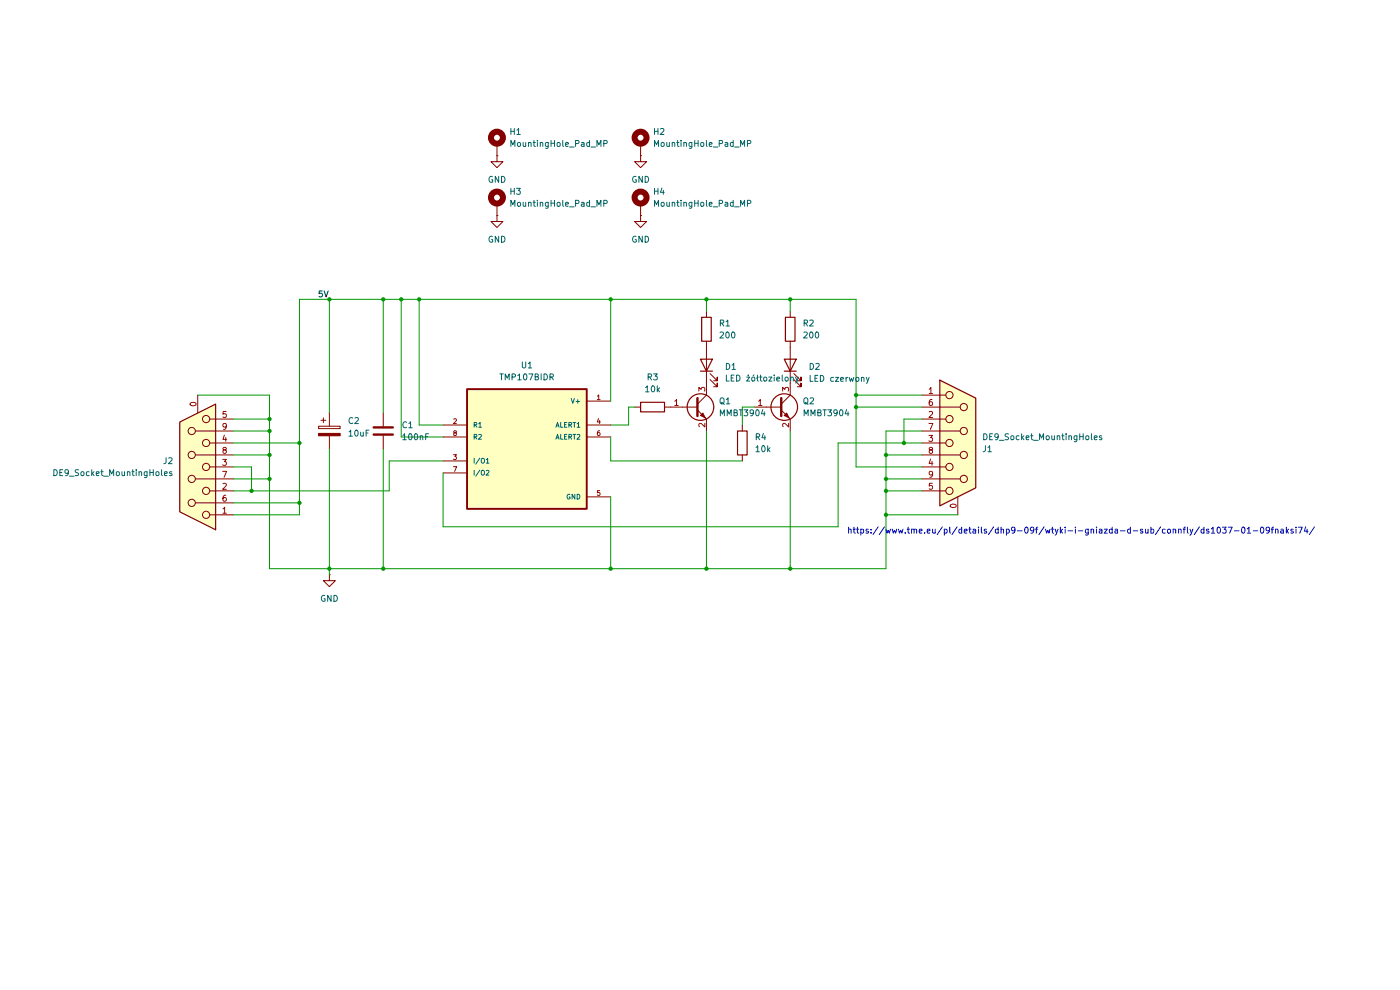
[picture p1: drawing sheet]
(kicad_sch
 (version 20250114)
 (generator "eeschema")
 (generator_version "9.0")
 (paper "A4")
 (lib_symbols
  (symbol "Connector:DE9_Socket_MountingHoles"
   (pin_names
    (offset 1.016) (hide yes)) (exclude_from_sim no) (in_bom yes) (on_board yes)
   (property "Reference" "J" (at 0 16.51 0) (effects (font (size 1.27 1.27))))
   (property "Value" "DE9_Socket_MountingHoles" (at 0 14.605 0) (effects (font (size 1.27 1.27))))
   (property "Footprint" "" (at 0 0 0) (effects (font (size 1.27 1.27)) (hide yes)))
   (property "Datasheet" "~" (at 0 0 0) (effects (font (size 1.27 1.27)) (hide yes)))
   (property "Description" "9-pin D-SUB connector, socket (female), Mounting Hole" (at 0 0 0) (effects (font (size 1.27 1.27)) (hide yes)))
   (symbol "DE9_Socket_MountingHoles_0_1"
    (polyline (pts (xy -3.81 13.335) (xy -3.81 -13.335) (xy 3.81 -9.525) (xy 3.81 9.525) (xy -3.81 13.335)) (stroke (width 0.254) (type default)) (fill (type background)))
    (polyline (pts (xy -3.81 10.16) (xy -2.54 10.16)) (stroke (width 0) (type default)) (fill (type none)))
    (polyline (pts (xy -3.81 7.62) (xy 0.508 7.62)) (stroke (width 0) (type default)) (fill (type none)))
    (polyline (pts (xy -3.81 5.08) (xy -2.54 5.08)) (stroke (width 0) (type default)) (fill (type none)))
    (polyline (pts (xy -3.81 2.54) (xy 0.508 2.54)) (stroke (width 0) (type default)) (fill (type none)))
    (polyline (pts (xy -3.81 0) (xy -2.54 0)) (stroke (width 0) (type default)) (fill (type none)))
    (polyline (pts (xy -3.81 -2.54) (xy 0.508 -2.54)) (stroke (width 0) (type default)) (fill (type none)))
    (polyline (pts (xy -3.81 -5.08) (xy -2.54 -5.08)) (stroke (width 0) (type default)) (fill (type none)))
    (polyline (pts (xy -3.81 -7.62) (xy 0.508 -7.62)) (stroke (width 0) (type default)) (fill (type none)))
    (polyline (pts (xy -3.81 -10.16) (xy -2.54 -10.16)) (stroke (width 0) (type default)) (fill (type none)))
    (circle (center -1.778 10.16) (radius 0.762) (stroke (width 0) (type default)) (fill (type none)))
    (circle (center -1.778 5.08) (radius 0.762) (stroke (width 0) (type default)) (fill (type none)))
    (circle (center -1.778 0) (radius 0.762) (stroke (width 0) (type default)) (fill (type none)))
    (circle (center -1.778 -5.08) (radius 0.762) (stroke (width 0) (type default)) (fill (type none)))
    (circle (center -1.778 -10.16) (radius 0.762) (stroke (width 0) (type default)) (fill (type none)))
    (circle (center 1.27 7.62) (radius 0.762) (stroke (width 0) (type default)) (fill (type none)))
    (circle (center 1.27 2.54) (radius 0.762) (stroke (width 0) (type default)) (fill (type none)))
    (circle (center 1.27 -2.54) (radius 0.762) (stroke (width 0) (type default)) (fill (type none)))
    (circle (center 1.27 -7.62) (radius 0.762) (stroke (width 0) (type default)) (fill (type none))))
   (symbol "DE9_Socket_MountingHoles_1_1"
    (pin passive line (at -7.62 10.16 0) (length 3.81) (name "1" (effects (font (size 1.27 1.27)))) (number "1" (effects (font (size 1.27 1.27)))))
    (pin passive line (at -7.62 7.62 0) (length 3.81) (name "6" (effects (font (size 1.27 1.27)))) (number "6" (effects (font (size 1.27 1.27)))))
    (pin passive line (at -7.62 5.08 0) (length 3.81) (name "2" (effects (font (size 1.27 1.27)))) (number "2" (effects (font (size 1.27 1.27)))))
    (pin passive line (at -7.62 2.54 0) (length 3.81) (name "7" (effects (font (size 1.27 1.27)))) (number "7" (effects (font (size 1.27 1.27)))))
    (pin passive line (at -7.62 0 0) (length 3.81) (name "3" (effects (font (size 1.27 1.27)))) (number "3" (effects (font (size 1.27 1.27)))))
    (pin passive line (at -7.62 -2.54 0) (length 3.81) (name "8" (effects (font (size 1.27 1.27)))) (number "8" (effects (font (size 1.27 1.27)))))
    (pin passive line (at -7.62 -5.08 0) (length 3.81) (name "4" (effects (font (size 1.27 1.27)))) (number "4" (effects (font (size 1.27 1.27)))))
    (pin passive line (at -7.62 -7.62 0) (length 3.81) (name "9" (effects (font (size 1.27 1.27)))) (number "9" (effects (font (size 1.27 1.27)))))
    (pin passive line (at -7.62 -10.16 0) (length 3.81) (name "5" (effects (font (size 1.27 1.27)))) (number "5" (effects (font (size 1.27 1.27)))))
    (pin passive line (at 0 -15.24 90) (length 3.81) (name "PAD" (effects (font (size 1.27 1.27)))) (number "0" (effects (font (size 1.27 1.27))))))
   (embedded_fonts no))
  (symbol "Device:C"
   (pin_numbers (hide yes))
   (pin_names
    (offset 0.254)) (exclude_from_sim no) (in_bom yes) (on_board yes)
   (property "Reference" "C" (at 0.635 2.54 0) (effects (font (size 1.27 1.27)) (justify left)))
   (property "Value" "C" (at 0.635 -2.54 0) (effects (font (size 1.27 1.27)) (justify left)))
   (property "Footprint" "" (at 0.9652 -3.81 0) (effects (font (size 1.27 1.27)) (hide yes)))
   (property "Datasheet" "~" (at 0 0 0) (effects (font (size 1.27 1.27)) (hide yes)))
   (property "Description" "Unpolarized capacitor" (at 0 0 0) (effects (font (size 1.27 1.27)) (hide yes)))
   (symbol "C_0_1"
    (polyline (pts (xy -2.032 0.762) (xy 2.032 0.762)) (stroke (width 0.508) (type default)) (fill (type none)))
    (polyline (pts (xy -2.032 -0.762) (xy 2.032 -0.762)) (stroke (width 0.508) (type default)) (fill (type none))))
   (symbol "C_1_1"
    (pin passive line (at 0 3.81 270) (length 2.794) (name "~" (effects (font (size 1.27 1.27)))) (number "1" (effects (font (size 1.27 1.27)))))
    (pin passive line (at 0 -3.81 90) (length 2.794) (name "~" (effects (font (size 1.27 1.27)))) (number "2" (effects (font (size 1.27 1.27))))))
   (embedded_fonts no))
  (symbol "Device:C_Polarized"
   (pin_numbers (hide yes))
   (pin_names
    (offset 0.254)) (exclude_from_sim no) (in_bom yes) (on_board yes)
   (property "Reference" "C" (at 0.635 2.54 0) (effects (font (size 1.27 1.27)) (justify left)))
   (property "Value" "C_Polarized" (at 0.635 -2.54 0) (effects (font (size 1.27 1.27)) (justify left)))
   (property "Footprint" "" (at 0.9652 -3.81 0) (effects (font (size 1.27 1.27)) (hide yes)))
   (property "Datasheet" "~" (at 0 0 0) (effects (font (size 1.27 1.27)) (hide yes)))
   (property "Description" "Polarized capacitor" (at 0 0 0) (effects (font (size 1.27 1.27)) (hide yes)))
   (symbol "C_Polarized_0_1"
    (rectangle (start -2.286 0.508) (end 2.286 1.016) (stroke (width 0) (type default)) (fill (type none)))
    (polyline (pts (xy -1.778 2.286) (xy -0.762 2.286)) (stroke (width 0) (type default)) (fill (type none)))
    (polyline (pts (xy -1.27 2.794) (xy -1.27 1.778)) (stroke (width 0) (type default)) (fill (type none)))
    (rectangle (start 2.286 -0.508) (end -2.286 -1.016) (stroke (width 0) (type default)) (fill (type outline))))
   (symbol "C_Polarized_1_1"
    (pin passive line (at 0 3.81 270) (length 2.794) (name "~" (effects (font (size 1.27 1.27)))) (number "1" (effects (font (size 1.27 1.27)))))
    (pin passive line (at 0 -3.81 90) (length 2.794) (name "~" (effects (font (size 1.27 1.27)))) (number "2" (effects (font (size 1.27 1.27))))))
   (embedded_fonts no))
  (symbol "Device:LED"
   (pin_numbers (hide yes))
   (pin_names
    (offset 1.016) (hide yes)) (exclude_from_sim no) (in_bom yes) (on_board yes)
   (property "Reference" "D" (at 0 2.54 0) (effects (font (size 1.27 1.27))))
   (property "Value" "LED" (at 0 -2.54 0) (effects (font (size 1.27 1.27))))
   (property "Footprint" "" (at 0 0 0) (effects (font (size 1.27 1.27)) (hide yes)))
   (property "Datasheet" "~" (at 0 0 0) (effects (font (size 1.27 1.27)) (hide yes)))
   (property "Description" "Light emitting diode" (at 0 0 0) (effects (font (size 1.27 1.27)) (hide yes)))
   (property "Sim.Pins" "1=K 2=A" (at 0 0 0) (effects (font (size 1.27 1.27)) (hide yes)))
   (symbol "LED_0_1"
    (polyline (pts (xy -3.048 -0.762) (xy -4.572 -2.286) (xy -3.81 -2.286) (xy -4.572 -2.286) (xy -4.572 -1.524)) (stroke (width 0) (type default)) (fill (type none)))
    (polyline (pts (xy -1.778 -0.762) (xy -3.302 -2.286) (xy -2.54 -2.286) (xy -3.302 -2.286) (xy -3.302 -1.524)) (stroke (width 0) (type default)) (fill (type none)))
    (polyline (pts (xy -1.27 0) (xy 1.27 0)) (stroke (width 0) (type default)) (fill (type none)))
    (polyline (pts (xy -1.27 -1.27) (xy -1.27 1.27)) (stroke (width 0.254) (type default)) (fill (type none)))
    (polyline (pts (xy 1.27 -1.27) (xy 1.27 1.27) (xy -1.27 0) (xy 1.27 -1.27)) (stroke (width 0.254) (type default)) (fill (type none))))
   (symbol "LED_1_1"
    (pin passive line (at -3.81 0 0) (length 2.54) (name "K" (effects (font (size 1.27 1.27)))) (number "1" (effects (font (size 1.27 1.27)))))
    (pin passive line (at 3.81 0 180) (length 2.54) (name "A" (effects (font (size 1.27 1.27)))) (number "2" (effects (font (size 1.27 1.27))))))
   (embedded_fonts no))
  (symbol "Device:R"
   (pin_numbers (hide yes))
   (pin_names
    (offset 0)) (exclude_from_sim no) (in_bom yes) (on_board yes)
   (property "Reference" "R" (at 2.032 0 90) (effects (font (size 1.27 1.27))))
   (property "Value" "R" (at 0 0 90) (effects (font (size 1.27 1.27))))
   (property "Footprint" "" (at -1.778 0 90) (effects (font (size 1.27 1.27)) (hide yes)))
   (property "Datasheet" "~" (at 0 0 0) (effects (font (size 1.27 1.27)) (hide yes)))
   (property "Description" "Resistor" (at 0 0 0) (effects (font (size 1.27 1.27)) (hide yes)))
   (symbol "R_0_1"
    (rectangle (start -1.016 -2.54) (end 1.016 2.54) (stroke (width 0.254) (type default)) (fill (type none))))
   (symbol "R_1_1"
    (pin passive line (at 0 3.81 270) (length 1.27) (name "~" (effects (font (size 1.27 1.27)))) (number "1" (effects (font (size 1.27 1.27)))))
    (pin passive line (at 0 -3.81 90) (length 1.27) (name "~" (effects (font (size 1.27 1.27)))) (number "2" (effects (font (size 1.27 1.27))))))
   (embedded_fonts no))
  (symbol "Mechanical:MountingHole_Pad_MP"
   (pin_numbers (hide yes))
   (pin_names
    (offset 1.016) (hide yes)) (exclude_from_sim no) (in_bom no) (on_board yes)
   (property "Reference" "H" (at 0 6.35 0) (effects (font (size 1.27 1.27))))
   (property "Value" "MountingHole_Pad_MP" (at 0 4.445 0) (effects (font (size 1.27 1.27))))
   (property "Footprint" "" (at 0 0 0) (effects (font (size 1.27 1.27)) (hide yes)))
   (property "Datasheet" "~" (at 0 0 0) (effects (font (size 1.27 1.27)) (hide yes)))
   (property "Description" "Mounting Hole with connection as pad named MP" (at 0 0 0) (effects (font (size 1.27 1.27)) (hide yes)))
   (symbol "MountingHole_Pad_MP_0_1"
    (circle (center 0 1.27) (radius 1.27) (stroke (width 1.27) (type default)) (fill (type none))))
   (symbol "MountingHole_Pad_MP_1_1"
    (pin input line (at 0 -2.54 90) (length 2.54) (name "MP" (effects (font (size 1.27 1.27)))) (number "MP" (effects (font (size 1.27 1.27))))))
   (embedded_fonts no))
  (symbol "TMP107BIDR:TMP107BIDR"
   (pin_names
    (offset 1.016)) (exclude_from_sim no) (in_bom yes) (on_board yes)
   (property "Reference" "U" (at -12.7 13.7 0) (effects (font (size 1.27 1.27)) (justify left bottom)))
   (property "Value" "TMP107BIDR" (at -12.7 -16.7 0) (effects (font (size 1.27 1.27)) (justify left bottom)))
   (property "Footprint" "TMP107BIDR:SOIC127P599X175-8N" (at 0 0 0) (effects (font (size 1.27 1.27)) (justify bottom) (hide yes)))
   (property "Datasheet" "" (at 0 0 0) (effects (font (size 1.27 1.27)) (hide yes)))
   (property "Description" "" (at 0 0 0) (effects (font (size 1.27 1.27)) (hide yes)))
   (property "MF" "Texas Instruments" (at 0 0 0) (effects (font (size 1.27 1.27)) (justify bottom) (hide yes)))
   (property "Description_1" "±0.4°C Temperature Sensor with Daisy-Chain UART, EEPROM, and Alert Function" (at 0 0 0) (effects (font (size 1.27 1.27)) (justify bottom) (hide yes)))
   (property "Package" "SOIC-8 Texas Instruments" (at 0 0 0) (effects (font (size 1.27 1.27)) (justify bottom) (hide yes)))
   (property "Price" "None" (at 0 0 0) (effects (font (size 1.27 1.27)) (justify bottom) (hide yes)))
   (property "SnapEDA_Link" "https://www.snapeda.com/parts/TMP107BIDR/Texas+Instruments/view-part/?ref=snap" (at 0 0 0) (effects (font (size 1.27 1.27)) (justify bottom) (hide yes)))
   (property "MP" "TMP107BIDR" (at 0 0 0) (effects (font (size 1.27 1.27)) (justify bottom) (hide yes)))
   (property "Availability" "In Stock" (at 0 0 0) (effects (font (size 1.27 1.27)) (justify bottom) (hide yes)))
   (property "Check_prices" "https://www.snapeda.com/parts/TMP107BIDR/Texas+Instruments/view-part/?ref=eda" (at 0 0 0) (effects (font (size 1.27 1.27)) (justify bottom) (hide yes)))
   (symbol "TMP107BIDR_0_0"
    (rectangle (start -12.7 -12.7) (end 12.7 12.7) (stroke (width 0.41) (type default)) (fill (type background)))
    (pin input line (at -17.78 5.08 0) (length 5.08) (name "R1" (effects (font (size 1.016 1.016)))) (number "2" (effects (font (size 1.016 1.016)))))
    (pin input line (at -17.78 2.54 0) (length 5.08) (name "R2" (effects (font (size 1.016 1.016)))) (number "8" (effects (font (size 1.016 1.016)))))
    (pin bidirectional line (at -17.78 -2.54 0) (length 5.08) (name "I/O1" (effects (font (size 1.016 1.016)))) (number "3" (effects (font (size 1.016 1.016)))))
    (pin bidirectional line (at -17.78 -5.08 0) (length 5.08) (name "I/O2" (effects (font (size 1.016 1.016)))) (number "7" (effects (font (size 1.016 1.016)))))
    (pin power_in line (at 17.78 10.16 180) (length 5.08) (name "V+" (effects (font (size 1.016 1.016)))) (number "1" (effects (font (size 1.016 1.016)))))
    (pin output line (at 17.78 5.08 180) (length 5.08) (name "ALERT1" (effects (font (size 1.016 1.016)))) (number "4" (effects (font (size 1.016 1.016)))))
    (pin output line (at 17.78 2.54 180) (length 5.08) (name "ALERT2" (effects (font (size 1.016 1.016)))) (number "6" (effects (font (size 1.016 1.016)))))
    (pin power_in line (at 17.78 -10.16 180) (length 5.08) (name "GND" (effects (font (size 1.016 1.016)))) (number "5" (effects (font (size 1.016 1.016))))))
   (embedded_fonts no))
  (symbol "Transistor_BJT:SS8050"
   (pin_names
    (offset 0) (hide yes)) (exclude_from_sim no) (in_bom yes) (on_board yes)
   (property "Reference" "Q" (at 5.08 1.905 0) (effects (font (size 1.27 1.27)) (justify left)))
   (property "Value" "SS8050" (at 5.08 0 0) (effects (font (size 1.27 1.27)) (justify left)))
   (property "Footprint" "Package_TO_SOT_SMD:SOT-23" (at 5.08 -7.366 0) (effects (font (size 1.27 1.27)
    (italic yes)) (justify left) (hide yes)))
   (property "Datasheet" "http://www.secosgmbh.com/datasheet/products/SSMPTransistor/SOT-23/SS8050.pdf" (at 5.08 -4.826 0) (effects (font (size 1.27 1.27)) (justify left) (hide yes)))
   (property "Description" "General Purpose NPN Transistor, 1.5A Ic, 25V Vce, SOT-23" (at 34.036 -2.286 0) (effects (font (size 1.27 1.27)) (hide yes)))
   (symbol "SS8050_0_1"
    (polyline (pts (xy -2.54 0) (xy 0.635 0)) (stroke (width 0) (type default)) (fill (type none)))
    (polyline (pts (xy 0.635 1.905) (xy 0.635 -1.905)) (stroke (width 0.508) (type default)) (fill (type none)))
    (circle (center 1.27 0) (radius 2.8194) (stroke (width 0.254) (type default)) (fill (type none))))
   (symbol "SS8050_1_1"
    (polyline (pts (xy 0.635 0.635) (xy 2.54 2.54)) (stroke (width 0) (type default)) (fill (type none)))
    (polyline (pts (xy 0.635 -0.635) (xy 2.54 -2.54)) (stroke (width 0) (type default)) (fill (type none)))
    (polyline (pts (xy 1.27 -1.778) (xy 1.778 -1.27) (xy 2.286 -2.286) (xy 1.27 -1.778)) (stroke (width 0) (type default)) (fill (type outline)))
    (pin input line (at -5.08 0 0) (length 2.54) (name "B" (effects (font (size 1.27 1.27)))) (number "1" (effects (font (size 1.27 1.27)))))
    (pin passive line (at 2.54 5.08 270) (length 2.54) (name "C" (effects (font (size 1.27 1.27)))) (number "3" (effects (font (size 1.27 1.27)))))
    (pin passive line (at 2.54 -5.08 90) (length 2.54) (name "E" (effects (font (size 1.27 1.27)))) (number "2" (effects (font (size 1.27 1.27))))))
   (embedded_fonts no))
  (symbol "power:GND"
   (power)
   (pin_numbers (hide yes))
   (pin_names
    (offset 0) (hide yes)) (exclude_from_sim no) (in_bom yes) (on_board yes)
   (property "Reference" "#PWR" (at 0 -6.35 0) (effects (font (size 1.27 1.27)) (hide yes)))
   (property "Value" "GND" (at 0 -3.81 0) (effects (font (size 1.27 1.27))))
   (property "Footprint" "" (at 0 0 0) (effects (font (size 1.27 1.27)) (hide yes)))
   (property "Datasheet" "" (at 0 0 0) (effects (font (size 1.27 1.27)) (hide yes)))
   (property "Description" "Power symbol creates a global label with name \"GND\" , ground" (at 0 0 0) (effects (font (size 1.27 1.27)) (hide yes)))
   (symbol "GND_0_1"
    (polyline (pts (xy 0 0) (xy 0 -1.27) (xy 1.27 -1.27) (xy 0 -2.54) (xy -1.27 -1.27) (xy 0 -1.27)) (stroke (width 0) (type default)) (fill (type none))))
   (symbol "GND_1_1"
    (pin power_in line (at 0 0 270) (length 0) (name "~" (effects (font (size 1.27 1.27)))) (number "1" (effects (font (size 1.27 1.27))))))
   (embedded_fonts no)))
 (text "https://www.tme.eu/pl/details/dhp9-09f/wtyki-i-gniazda-d-sub/connfly/ds1037-01-09fnaksi74/\n"
  (exclude_from_sim no)
  (at 229.362 112.776 0)
  (effects (font (size 1.27 1.27))))
 (junction
  (at 149.86 63.5)
  (diameter 0)
  (color 0 0 0 0))
 (junction
  (at 181.61 86.36)
  (diameter 0)
  (color 0 0 0 0))
 (junction
  (at 187.96 109.22)
  (diameter 0)
  (color 0 0 0 0))
 (junction
  (at 57.15 88.9)
  (diameter 0)
  (color 0 0 0 0))
 (junction
  (at 69.85 63.5)
  (diameter 0)
  (color 0 0 0 0))
 (junction
  (at 187.96 96.52)
  (diameter 0)
  (color 0 0 0 0))
 (junction
  (at 57.15 96.52)
  (diameter 0)
  (color 0 0 0 0))
 (junction
  (at 167.64 63.5)
  (diameter 0)
  (color 0 0 0 0))
 (junction
  (at 53.34 104.14)
  (diameter 0)
  (color 0 0 0 0))
 (junction
  (at 181.61 83.82)
  (diameter 0)
  (color 0 0 0 0))
 (junction
  (at 167.64 120.65)
  (diameter 0)
  (color 0 0 0 0))
 (junction
  (at 187.96 101.6)
  (diameter 0)
  (color 0 0 0 0))
 (junction
  (at 81.28 120.65)
  (diameter 0)
  (color 0 0 0 0))
 (junction
  (at 129.54 63.5)
  (diameter 0)
  (color 0 0 0 0))
 (junction
  (at 63.5 106.68)
  (diameter 0)
  (color 0 0 0 0))
 (junction
  (at 57.15 91.44)
  (diameter 0)
  (color 0 0 0 0))
 (junction
  (at 187.96 104.14)
  (diameter 0)
  (color 0 0 0 0))
 (junction
  (at 57.15 101.6)
  (diameter 0)
  (color 0 0 0 0))
 (junction
  (at 63.5 93.98)
  (diameter 0)
  (color 0 0 0 0))
 (junction
  (at 129.54 120.65)
  (diameter 0)
  (color 0 0 0 0))
 (junction
  (at 149.86 120.65)
  (diameter 0)
  (color 0 0 0 0))
 (junction
  (at 88.9 63.5)
  (diameter 0)
  (color 0 0 0 0))
 (junction
  (at 191.77 93.98)
  (diameter 0)
  (color 0 0 0 0))
 (junction
  (at 69.85 120.65)
  (diameter 0)
  (color 0 0 0 0))
 (junction
  (at 81.28 63.5)
  (diameter 0)
  (color 0 0 0 0))
 (junction
  (at 85.09 63.5)
  (diameter 0)
  (color 0 0 0 0))
 (wire
  (pts (xy 69.85 121.92) (xy 69.85 120.65))
  (stroke (width 0) (type default)))
 (wire
  (pts (xy 181.61 63.5) (xy 181.61 83.82))
  (stroke (width 0) (type default)))
 (wire
  (pts (xy 57.15 83.82) (xy 57.15 88.9))
  (stroke (width 0) (type default)))
 (wire
  (pts (xy 57.15 120.65) (xy 69.85 120.65))
  (stroke (width 0) (type default)))
 (wire
  (pts (xy 195.58 91.44) (xy 187.96 91.44))
  (stroke (width 0) (type default)))
 (wire
  (pts (xy 69.85 63.5) (xy 69.85 87.63))
  (stroke (width 0) (type default)))
 (wire
  (pts (xy 63.5 109.22) (xy 63.5 106.68))
  (stroke (width 0) (type default)))
 (wire
  (pts (xy 129.54 90.17) (xy 133.35 90.17))
  (stroke (width 0) (type default)))
 (wire
  (pts (xy 85.09 63.5) (xy 88.9 63.5))
  (stroke (width 0) (type default)))
 (wire
  (pts (xy 187.96 104.14) (xy 187.96 101.6))
  (stroke (width 0) (type default)))
 (wire
  (pts (xy 191.77 88.9) (xy 195.58 88.9))
  (stroke (width 0) (type default)))
 (wire
  (pts (xy 133.35 86.36) (xy 134.62 86.36))
  (stroke (width 0) (type default)))
 (wire
  (pts (xy 41.91 83.82) (xy 57.15 83.82))
  (stroke (width 0) (type default)))
 (wire
  (pts (xy 57.15 88.9) (xy 57.15 91.44))
  (stroke (width 0) (type default)))
 (wire
  (pts (xy 167.64 91.44) (xy 167.64 120.65))
  (stroke (width 0) (type default)))
 (wire
  (pts (xy 81.28 63.5) (xy 81.28 87.63))
  (stroke (width 0) (type default)))
 (wire
  (pts (xy 53.34 99.06) (xy 53.34 104.14))
  (stroke (width 0) (type default)))
 (wire
  (pts (xy 57.15 91.44) (xy 57.15 96.52))
  (stroke (width 0) (type default)))
 (wire
  (pts (xy 49.53 106.68) (xy 63.5 106.68))
  (stroke (width 0) (type default)))
 (wire
  (pts (xy 93.98 90.17) (xy 88.9 90.17))
  (stroke (width 0) (type default)))
 (wire
  (pts (xy 177.8 111.76) (xy 177.8 93.98))
  (stroke (width 0) (type default)))
 (wire
  (pts (xy 149.86 63.5) (xy 149.86 66.04))
  (stroke (width 0) (type default)))
 (wire
  (pts (xy 195.58 86.36) (xy 181.61 86.36))
  (stroke (width 0) (type default)))
 (wire
  (pts (xy 187.96 96.52) (xy 187.96 91.44))
  (stroke (width 0) (type default)))
 (wire
  (pts (xy 129.54 120.65) (xy 149.86 120.65))
  (stroke (width 0) (type default)))
 (wire
  (pts (xy 81.28 63.5) (xy 85.09 63.5))
  (stroke (width 0) (type default)))
 (wire
  (pts (xy 57.15 96.52) (xy 57.15 101.6))
  (stroke (width 0) (type default)))
 (wire
  (pts (xy 187.96 101.6) (xy 187.96 96.52))
  (stroke (width 0) (type default)))
 (wire
  (pts (xy 149.86 63.5) (xy 167.64 63.5))
  (stroke (width 0) (type default)))
 (wire
  (pts (xy 203.2 109.22) (xy 187.96 109.22))
  (stroke (width 0) (type default)))
 (wire
  (pts (xy 93.98 92.71) (xy 85.09 92.71))
  (stroke (width 0) (type default)))
 (wire
  (pts (xy 88.9 90.17) (xy 88.9 63.5))
  (stroke (width 0) (type default)))
 (wire
  (pts (xy 82.55 97.79) (xy 82.55 104.14))
  (stroke (width 0) (type default)))
 (wire
  (pts (xy 133.35 86.36) (xy 133.35 90.17))
  (stroke (width 0) (type default)))
 (wire
  (pts (xy 88.9 63.5) (xy 129.54 63.5))
  (stroke (width 0) (type default)))
 (wire
  (pts (xy 129.54 97.79) (xy 129.54 92.71))
  (stroke (width 0) (type default)))
 (wire
  (pts (xy 187.96 109.22) (xy 187.96 104.14))
  (stroke (width 0) (type default)))
 (wire
  (pts (xy 49.53 109.22) (xy 63.5 109.22))
  (stroke (width 0) (type default)))
 (wire
  (pts (xy 63.5 63.5) (xy 69.85 63.5))
  (stroke (width 0) (type default)))
 (wire
  (pts (xy 49.53 101.6) (xy 57.15 101.6))
  (stroke (width 0) (type default)))
 (wire
  (pts (xy 129.54 63.5) (xy 129.54 85.09))
  (stroke (width 0) (type default)))
 (wire
  (pts (xy 177.8 93.98) (xy 191.77 93.98))
  (stroke (width 0) (type default)))
 (wire
  (pts (xy 49.53 96.52) (xy 57.15 96.52))
  (stroke (width 0) (type default)))
 (wire
  (pts (xy 167.64 63.5) (xy 167.64 66.04))
  (stroke (width 0) (type default)))
 (wire
  (pts (xy 195.58 83.82) (xy 181.61 83.82))
  (stroke (width 0) (type default)))
 (wire
  (pts (xy 93.98 111.76) (xy 177.8 111.76))
  (stroke (width 0) (type default)))
 (wire
  (pts (xy 167.64 63.5) (xy 181.61 63.5))
  (stroke (width 0) (type default)))
 (wire
  (pts (xy 49.53 99.06) (xy 53.34 99.06))
  (stroke (width 0) (type default)))
 (wire
  (pts (xy 181.61 86.36) (xy 181.61 99.06))
  (stroke (width 0) (type default)))
 (wire
  (pts (xy 157.48 86.36) (xy 157.48 90.17))
  (stroke (width 0) (type default)))
 (wire
  (pts (xy 81.28 95.25) (xy 81.28 120.65))
  (stroke (width 0) (type default)))
 (wire
  (pts (xy 81.28 120.65) (xy 129.54 120.65))
  (stroke (width 0) (type default)))
 (wire
  (pts (xy 149.86 120.65) (xy 167.64 120.65))
  (stroke (width 0) (type default)))
 (wire
  (pts (xy 157.48 97.79) (xy 129.54 97.79))
  (stroke (width 0) (type default)))
 (wire
  (pts (xy 167.64 120.65) (xy 187.96 120.65))
  (stroke (width 0) (type default)))
 (wire
  (pts (xy 57.15 101.6) (xy 57.15 120.65))
  (stroke (width 0) (type default)))
 (wire
  (pts (xy 63.5 63.5) (xy 63.5 93.98))
  (stroke (width 0) (type default)))
 (wire
  (pts (xy 191.77 93.98) (xy 191.77 88.9))
  (stroke (width 0) (type default)))
 (wire
  (pts (xy 69.85 63.5) (xy 81.28 63.5))
  (stroke (width 0) (type default)))
 (wire
  (pts (xy 195.58 101.6) (xy 187.96 101.6))
  (stroke (width 0) (type default)))
 (wire
  (pts (xy 49.53 91.44) (xy 57.15 91.44))
  (stroke (width 0) (type default)))
 (wire
  (pts (xy 93.98 111.76) (xy 93.98 100.33))
  (stroke (width 0) (type default)))
 (wire
  (pts (xy 160.02 86.36) (xy 157.48 86.36))
  (stroke (width 0) (type default)))
 (wire
  (pts (xy 195.58 96.52) (xy 187.96 96.52))
  (stroke (width 0) (type default)))
 (wire
  (pts (xy 195.58 104.14) (xy 187.96 104.14))
  (stroke (width 0) (type default)))
 (wire
  (pts (xy 129.54 120.65) (xy 129.54 105.41))
  (stroke (width 0) (type default)))
 (wire
  (pts (xy 63.5 106.68) (xy 63.5 93.98))
  (stroke (width 0) (type default)))
 (wire
  (pts (xy 69.85 120.65) (xy 81.28 120.65))
  (stroke (width 0) (type default)))
 (wire
  (pts (xy 195.58 93.98) (xy 191.77 93.98))
  (stroke (width 0) (type default)))
 (wire
  (pts (xy 49.53 88.9) (xy 57.15 88.9))
  (stroke (width 0) (type default)))
 (wire
  (pts (xy 129.54 63.5) (xy 149.86 63.5))
  (stroke (width 0) (type default)))
 (wire
  (pts (xy 63.5 93.98) (xy 49.53 93.98))
  (stroke (width 0) (type default)))
 (wire
  (pts (xy 187.96 109.22) (xy 187.96 120.65))
  (stroke (width 0) (type default)))
 (wire
  (pts (xy 149.86 91.44) (xy 149.86 120.65))
  (stroke (width 0) (type default)))
 (wire
  (pts (xy 181.61 83.82) (xy 181.61 86.36))
  (stroke (width 0) (type default)))
 (wire
  (pts (xy 69.85 95.25) (xy 69.85 120.65))
  (stroke (width 0) (type default)))
 (wire
  (pts (xy 181.61 99.06) (xy 195.58 99.06))
  (stroke (width 0) (type default)))
 (wire
  (pts (xy 85.09 92.71) (xy 85.09 63.5))
  (stroke (width 0) (type default)))
 (wire
  (pts (xy 53.34 104.14) (xy 82.55 104.14))
  (stroke (width 0) (type default)))
 (wire
  (pts (xy 93.98 97.79) (xy 82.55 97.79))
  (stroke (width 0) (type default)))
 (wire
  (pts (xy 53.34 104.14) (xy 49.53 104.14))
  (stroke (width 0) (type default)))
 (label "5V"
  (at 67.31 63.5 0)
  (effects (font (size 1.27 1.27)) (justify left bottom)))
 (symbol
  (lib_id "Transistor_BJT:SS8050")
  (at 147.32 86.36 0)
  (unit 1)
  (exclude_from_sim no)
  (in_bom yes)
  (on_board yes)
  (dnp no)
  (fields_autoplaced yes)
  (property "Reference" "Q1" (at 152.4 85.0899 0) (effects (font (size 1.27 1.27)) (justify left)))
  (property "Value" "MMBT3904" (at 152.4 87.6299 0) (effects (font (size 1.27 1.27)) (justify left)))
  (property "Footprint" "Package_TO_SOT_SMD:SOT-23" (at 152.4 93.726 0) (effects (font (size 1.27 1.27)
    (italic yes)) (justify left) (hide yes)))
  (property "Datasheet" "http://www.secosgmbh.com/datasheet/products/SSMPTransistor/SOT-23/SS8050.pdf" (at 152.4 91.186 0) (effects (font (size 1.27 1.27)) (justify left) (hide yes)))
  (property "Description" "General Purpose NPN Transistor, 1.5A Ic, 25V Vce, SOT-23" (at 181.356 88.646 0) (effects (font (size 1.27 1.27)) (hide yes)))
  (pin "2")
  (pin "1")
  (pin "3"))
 (symbol
  (lib_id "Mechanical:MountingHole_Pad_MP")
  (at 135.89 43.18 0)
  (unit 1)
  (exclude_from_sim no)
  (in_bom no)
  (on_board yes)
  (dnp no)
  (fields_autoplaced yes)
  (property "Reference" "H4" (at 138.43 40.6399 0) (effects (font (size 1.27 1.27)) (justify left)))
  (property "Value" "MountingHole_Pad_MP" (at 138.43 43.1799 0) (effects (font (size 1.27 1.27)) (justify left)))
  (property "Footprint" "MountingHole:MountingHole_6.4mm_M6" (at 135.89 43.18 0) (effects (font (size 1.27 1.27)) (hide yes)))
  (property "Datasheet" "~" (at 135.89 43.18 0) (effects (font (size 1.27 1.27)) (hide yes)))
  (property "Description" "Mounting Hole with connection as pad named MP" (at 135.89 43.18 0) (effects (font (size 1.27 1.27)) (hide yes)))
  (pin "MP"))
 (symbol
  (lib_id "Connector:DE9_Socket_MountingHoles")
  (at 41.91 99.06 180)
  (unit 1)
  (exclude_from_sim no)
  (in_bom yes)
  (on_board yes)
  (dnp no)
  (fields_autoplaced yes)
  (property "Reference" "J2" (at 36.83 97.7899 0) (effects (font (size 1.27 1.27)) (justify left)))
  (property "Value" "DE9_Socket_MountingHoles" (at 36.83 100.3299 0) (effects (font (size 1.27 1.27)) (justify left)))
  (property "Footprint" "Connector_Dsub:DSUB-9_Socket_Horizontal_P2.77x2.84mm_EdgePinOffset9.90mm_Housed_MountingHolesOffset11.32mm" (at 41.91 99.06 0) (effects (font (size 1.27 1.27)) (hide yes)))
  (property "Datasheet" "~" (at 41.91 99.06 0) (effects (font (size 1.27 1.27)) (hide yes)))
  (property "Description" "9-pin D-SUB connector, socket (female), Mounting Hole" (at 41.91 99.06 0) (effects (font (size 1.27 1.27)) (hide yes)))
  (pin "1")
  (pin "6")
  (pin "2")
  (pin "7")
  (pin "3")
  (pin "8")
  (pin "4")
  (pin "9")
  (pin "5")
  (pin "0"))
 (symbol
  (lib_id "Transistor_BJT:SS8050")
  (at 165.1 86.36 0)
  (unit 1)
  (exclude_from_sim no)
  (in_bom yes)
  (on_board yes)
  (dnp no)
  (fields_autoplaced yes)
  (property "Reference" "Q2" (at 170.18 85.0899 0) (effects (font (size 1.27 1.27)) (justify left)))
  (property "Value" "MMBT3904" (at 170.18 87.6299 0) (effects (font (size 1.27 1.27)) (justify left)))
  (property "Footprint" "Package_TO_SOT_SMD:SOT-23" (at 170.18 93.726 0) (effects (font (size 1.27 1.27)
    (italic yes)) (justify left) (hide yes)))
  (property "Datasheet" "http://www.secosgmbh.com/datasheet/products/SSMPTransistor/SOT-23/SS8050.pdf" (at 170.18 91.186 0) (effects (font (size 1.27 1.27)) (justify left) (hide yes)))
  (property "Description" "General Purpose NPN Transistor, 1.5A Ic, 25V Vce, SOT-23" (at 199.136 88.646 0) (effects (font (size 1.27 1.27)) (hide yes)))
  (pin "2")
  (pin "1")
  (pin "3"))
 (symbol
  (lib_id "Device:C")
  (at 81.28 91.44 0)
  (unit 1)
  (exclude_from_sim no)
  (in_bom yes)
  (on_board yes)
  (dnp no)
  (fields_autoplaced yes)
  (property "Reference" "C1" (at 85.09 90.1699 0) (effects (font (size 1.27 1.27)) (justify left)))
  (property "Value" "100nF" (at 85.09 92.7099 0) (effects (font (size 1.27 1.27)) (justify left)))
  (property "Footprint" "Capacitor_SMD:C_0805_2012Metric" (at 82.2452 95.25 0) (effects (font (size 1.27 1.27)) (hide yes)))
  (property "Datasheet" "~" (at 81.28 91.44 0) (effects (font (size 1.27 1.27)) (hide yes)))
  (property "Description" "Unpolarized capacitor" (at 81.28 91.44 0) (effects (font (size 1.27 1.27)) (hide yes)))
  (pin "1")
  (pin "2"))
 (symbol
  (lib_id "Mechanical:MountingHole_Pad_MP")
  (at 105.41 30.48 0)
  (unit 1)
  (exclude_from_sim no)
  (in_bom no)
  (on_board yes)
  (dnp no)
  (fields_autoplaced yes)
  (property "Reference" "H1" (at 107.95 27.9399 0) (effects (font (size 1.27 1.27)) (justify left)))
  (property "Value" "MountingHole_Pad_MP" (at 107.95 30.4799 0) (effects (font (size 1.27 1.27)) (justify left)))
  (property "Footprint" "MountingHole:MountingHole_6.4mm_M6" (at 105.41 30.48 0) (effects (font (size 1.27 1.27)) (hide yes)))
  (property "Datasheet" "~" (at 105.41 30.48 0) (effects (font (size 1.27 1.27)) (hide yes)))
  (property "Description" "Mounting Hole with connection as pad named MP" (at 105.41 30.48 0) (effects (font (size 1.27 1.27)) (hide yes)))
  (pin "MP"))
 (symbol
  (lib_id "Mechanical:MountingHole_Pad_MP")
  (at 135.89 30.48 0)
  (unit 1)
  (exclude_from_sim no)
  (in_bom no)
  (on_board yes)
  (dnp no)
  (fields_autoplaced yes)
  (property "Reference" "H2" (at 138.43 27.9399 0) (effects (font (size 1.27 1.27)) (justify left)))
  (property "Value" "MountingHole_Pad_MP" (at 138.43 30.4799 0) (effects (font (size 1.27 1.27)) (justify left)))
  (property "Footprint" "MountingHole:MountingHole_6.4mm_M6" (at 135.89 30.48 0) (effects (font (size 1.27 1.27)) (hide yes)))
  (property "Datasheet" "~" (at 135.89 30.48 0) (effects (font (size 1.27 1.27)) (hide yes)))
  (property "Description" "Mounting Hole with connection as pad named MP" (at 135.89 30.48 0) (effects (font (size 1.27 1.27)) (hide yes)))
  (pin "MP"))
 (symbol
  (lib_id "Mechanical:MountingHole_Pad_MP")
  (at 105.41 43.18 0)
  (unit 1)
  (exclude_from_sim no)
  (in_bom no)
  (on_board yes)
  (dnp no)
  (fields_autoplaced yes)
  (property "Reference" "H3" (at 107.95 40.6399 0) (effects (font (size 1.27 1.27)) (justify left)))
  (property "Value" "MountingHole_Pad_MP" (at 107.95 43.1799 0) (effects (font (size 1.27 1.27)) (justify left)))
  (property "Footprint" "MountingHole:MountingHole_6.4mm_M6" (at 105.41 43.18 0) (effects (font (size 1.27 1.27)) (hide yes)))
  (property "Datasheet" "~" (at 105.41 43.18 0) (effects (font (size 1.27 1.27)) (hide yes)))
  (property "Description" "Mounting Hole with connection as pad named MP" (at 105.41 43.18 0) (effects (font (size 1.27 1.27)) (hide yes)))
  (pin "MP"))
 (symbol
  (lib_id "Device:R")
  (at 167.64 69.85 0)
  (unit 1)
  (exclude_from_sim no)
  (in_bom yes)
  (on_board yes)
  (dnp no)
  (fields_autoplaced yes)
  (property "Reference" "R2" (at 170.18 68.5799 0) (effects (font (size 1.27 1.27)) (justify left)))
  (property "Value" "200" (at 170.18 71.1199 0) (effects (font (size 1.27 1.27)) (justify left)))
  (property "Footprint" "Resistor_SMD:R_0805_2012Metric" (at 165.862 69.85 90) (effects (font (size 1.27 1.27)) (hide yes)))
  (property "Datasheet" "~" (at 167.64 69.85 0) (effects (font (size 1.27 1.27)) (hide yes)))
  (property "Description" "Resistor" (at 167.64 69.85 0) (effects (font (size 1.27 1.27)) (hide yes)))
  (pin "2")
  (pin "1"))
 (symbol
  (lib_id "Device:R")
  (at 157.48 93.98 0)
  (unit 1)
  (exclude_from_sim no)
  (in_bom yes)
  (on_board yes)
  (dnp no)
  (fields_autoplaced yes)
  (property "Reference" "R4" (at 160.02 92.7099 0) (effects (font (size 1.27 1.27)) (justify left)))
  (property "Value" "10k" (at 160.02 95.2499 0) (effects (font (size 1.27 1.27)) (justify left)))
  (property "Footprint" "Resistor_SMD:R_0805_2012Metric" (at 155.702 93.98 90) (effects (font (size 1.27 1.27)) (hide yes)))
  (property "Datasheet" "~" (at 157.48 93.98 0) (effects (font (size 1.27 1.27)) (hide yes)))
  (property "Description" "Resistor" (at 157.48 93.98 0) (effects (font (size 1.27 1.27)) (hide yes)))
  (pin "1")
  (pin "2"))
 (symbol
  (lib_id "TMP107BIDR:TMP107BIDR")
  (at 111.76 95.25 0)
  (unit 1)
  (exclude_from_sim no)
  (in_bom yes)
  (on_board yes)
  (dnp no)
  (fields_autoplaced yes)
  (property "Reference" "U1" (at 111.76 77.47 0) (effects (font (size 1.27 1.27))))
  (property "Value" "TMP107BIDR" (at 111.76 80.01 0) (effects (font (size 1.27 1.27))))
  (property "Footprint" "local:SOIC127P599X175-8N" (at 111.76 95.25 0) (effects (font (size 1.27 1.27)) (justify bottom) (hide yes)))
  (property "Datasheet" "" (at 111.76 95.25 0) (effects (font (size 1.27 1.27)) (hide yes)))
  (property "Description" "" (at 111.76 95.25 0) (effects (font (size 1.27 1.27)) (hide yes)))
  (property "MF" "Texas Instruments" (at 111.76 95.25 0) (effects (font (size 1.27 1.27)) (justify bottom) (hide yes)))
  (property "Description_1" "±0.4°C Temperature Sensor with Daisy-Chain UART, EEPROM, and Alert Function" (at 111.76 95.25 0) (effects (font (size 1.27 1.27)) (justify bottom) (hide yes)))
  (property "Package" "SOIC-8 Texas Instruments" (at 111.76 95.25 0) (effects (font (size 1.27 1.27)) (justify bottom) (hide yes)))
  (property "Price" "None" (at 111.76 95.25 0) (effects (font (size 1.27 1.27)) (justify bottom) (hide yes)))
  (property "SnapEDA_Link" "https://www.snapeda.com/parts/TMP107BIDR/Texas+Instruments/view-part/?ref=snap" (at 111.76 95.25 0) (effects (font (size 1.27 1.27)) (justify bottom) (hide yes)))
  (property "MP" "TMP107BIDR" (at 111.76 95.25 0) (effects (font (size 1.27 1.27)) (justify bottom) (hide yes)))
  (property "Availability" "In Stock" (at 111.76 95.25 0) (effects (font (size 1.27 1.27)) (justify bottom) (hide yes)))
  (property "Check_prices" "https://www.snapeda.com/parts/TMP107BIDR/Texas+Instruments/view-part/?ref=eda" (at 111.76 95.25 0) (effects (font (size 1.27 1.27)) (justify bottom) (hide yes)))
  (pin "6")
  (pin "5")
  (pin "3")
  (pin "7")
  (pin "1")
  (pin "4")
  (pin "8")
  (pin "2"))
 (symbol
  (lib_id "power:GND")
  (at 69.85 121.92 0)
  (unit 1)
  (exclude_from_sim no)
  (in_bom yes)
  (on_board yes)
  (dnp no)
  (fields_autoplaced yes)
  (property "Reference" "#PWR01" (at 69.85 128.27 0) (effects (font (size 1.27 1.27)) (hide yes)))
  (property "Value" "GND" (at 69.85 127 0) (effects (font (size 1.27 1.27))))
  (property "Footprint" "" (at 69.85 121.92 0) (effects (font (size 1.27 1.27)) (hide yes)))
  (property "Datasheet" "" (at 69.85 121.92 0) (effects (font (size 1.27 1.27)) (hide yes)))
  (property "Description" "Power symbol creates a global label with name \"GND\" , ground" (at 69.85 121.92 0) (effects (font (size 1.27 1.27)) (hide yes)))
  (pin "1"))
 (symbol
  (lib_id "Device:LED")
  (at 167.64 77.47 90)
  (unit 1)
  (exclude_from_sim no)
  (in_bom yes)
  (on_board yes)
  (dnp no)
  (fields_autoplaced yes)
  (property "Reference" "D2" (at 171.45 77.7874 90) (effects (font (size 1.27 1.27)) (justify right)))
  (property "Value" "LED czerwony" (at 171.45 80.3274 90) (effects (font (size 1.27 1.27)) (justify right)))
  (property "Footprint" "LED_SMD:LED_0805_2012Metric" (at 167.64 77.47 0) (effects (font (size 1.27 1.27)) (hide yes)))
  (property "Datasheet" "~" (at 167.64 77.47 0) (effects (font (size 1.27 1.27)) (hide yes)))
  (property "Description" "Light emitting diode" (at 167.64 77.47 0) (effects (font (size 1.27 1.27)) (hide yes)))
  (property "Sim.Pins" "1=K 2=A" (at 167.64 77.47 0) (effects (font (size 1.27 1.27)) (hide yes)))
  (pin "2")
  (pin "1"))
 (symbol
  (lib_id "Device:R")
  (at 149.86 69.85 0)
  (unit 1)
  (exclude_from_sim no)
  (in_bom yes)
  (on_board yes)
  (dnp no)
  (fields_autoplaced yes)
  (property "Reference" "R1" (at 152.4 68.5799 0) (effects (font (size 1.27 1.27)) (justify left)))
  (property "Value" "200" (at 152.4 71.1199 0) (effects (font (size 1.27 1.27)) (justify left)))
  (property "Footprint" "Resistor_SMD:R_0805_2012Metric" (at 148.082 69.85 90) (effects (font (size 1.27 1.27)) (hide yes)))
  (property "Datasheet" "~" (at 149.86 69.85 0) (effects (font (size 1.27 1.27)) (hide yes)))
  (property "Description" "Resistor" (at 149.86 69.85 0) (effects (font (size 1.27 1.27)) (hide yes)))
  (pin "1")
  (pin "2"))
 (symbol
  (lib_id "power:GND")
  (at 105.41 33.02 0)
  (unit 1)
  (exclude_from_sim no)
  (in_bom yes)
  (on_board yes)
  (dnp no)
  (fields_autoplaced yes)
  (property "Reference" "#PWR02" (at 105.41 39.37 0) (effects (font (size 1.27 1.27)) (hide yes)))
  (property "Value" "GND" (at 105.41 38.1 0) (effects (font (size 1.27 1.27))))
  (property "Footprint" "" (at 105.41 33.02 0) (effects (font (size 1.27 1.27)) (hide yes)))
  (property "Datasheet" "" (at 105.41 33.02 0) (effects (font (size 1.27 1.27)) (hide yes)))
  (property "Description" "Power symbol creates a global label with name \"GND\" , ground" (at 105.41 33.02 0) (effects (font (size 1.27 1.27)) (hide yes)))
  (pin "1"))
 (symbol
  (lib_id "Device:C_Polarized")
  (at 69.85 91.44 0)
  (unit 1)
  (exclude_from_sim no)
  (in_bom yes)
  (on_board yes)
  (dnp no)
  (property "Reference" "C2" (at 73.66 89.2809 0) (effects (font (size 1.27 1.27)) (justify left)))
  (property "Value" "10uF" (at 73.66 91.948 0) (effects (font (size 1.27 1.27)) (justify left)))
  (property "Footprint" "Capacitor_SMD:CP_Elec_4x5.4" (at 70.8152 95.25 0) (effects (font (size 1.27 1.27)) (hide yes)))
  (property "Datasheet" "~" (at 69.85 91.44 0) (effects (font (size 1.27 1.27)) (hide yes)))
  (property "Description" "Polarized capacitor" (at 69.85 91.44 0) (effects (font (size 1.27 1.27)) (hide yes)))
  (pin "1")
  (pin "2"))
 (symbol
  (lib_id "power:GND")
  (at 105.41 45.72 0)
  (unit 1)
  (exclude_from_sim no)
  (in_bom yes)
  (on_board yes)
  (dnp no)
  (fields_autoplaced yes)
  (property "Reference" "#PWR05" (at 105.41 52.07 0) (effects (font (size 1.27 1.27)) (hide yes)))
  (property "Value" "GND" (at 105.41 50.8 0) (effects (font (size 1.27 1.27))))
  (property "Footprint" "" (at 105.41 45.72 0) (effects (font (size 1.27 1.27)) (hide yes)))
  (property "Datasheet" "" (at 105.41 45.72 0) (effects (font (size 1.27 1.27)) (hide yes)))
  (property "Description" "Power symbol creates a global label with name \"GND\" , ground" (at 105.41 45.72 0) (effects (font (size 1.27 1.27)) (hide yes)))
  (pin "1"))
 (symbol
  (lib_id "power:GND")
  (at 135.89 33.02 0)
  (unit 1)
  (exclude_from_sim no)
  (in_bom yes)
  (on_board yes)
  (dnp no)
  (fields_autoplaced yes)
  (property "Reference" "#PWR03" (at 135.89 39.37 0) (effects (font (size 1.27 1.27)) (hide yes)))
  (property "Value" "GND" (at 135.89 38.1 0) (effects (font (size 1.27 1.27))))
  (property "Footprint" "" (at 135.89 33.02 0) (effects (font (size 1.27 1.27)) (hide yes)))
  (property "Datasheet" "" (at 135.89 33.02 0) (effects (font (size 1.27 1.27)) (hide yes)))
  (property "Description" "Power symbol creates a global label with name \"GND\" , ground" (at 135.89 33.02 0) (effects (font (size 1.27 1.27)) (hide yes)))
  (pin "1"))
 (symbol
  (lib_id "Device:LED")
  (at 149.86 77.47 90)
  (unit 1)
  (exclude_from_sim no)
  (in_bom yes)
  (on_board yes)
  (dnp no)
  (property "Reference" "D1" (at 153.67 77.7874 90) (effects (font (size 1.27 1.27)) (justify right)))
  (property "Value" "LED żółtozielony" (at 153.67 80.264 90) (effects (font (size 1.27 1.27)) (justify right)))
  (property "Footprint" "LED_SMD:LED_0805_2012Metric" (at 149.86 77.47 0) (effects (font (size 1.27 1.27)) (hide yes)))
  (property "Datasheet" "~" (at 149.86 77.47 0) (effects (font (size 1.27 1.27)) (hide yes)))
  (property "Description" "Light emitting diode" (at 149.86 77.47 0) (effects (font (size 1.27 1.27)) (hide yes)))
  (property "Sim.Pins" "1=K 2=A" (at 149.86 77.47 0) (effects (font (size 1.27 1.27)) (hide yes)))
  (pin "2")
  (pin "1"))
 (symbol
  (lib_id "power:GND")
  (at 135.89 45.72 0)
  (unit 1)
  (exclude_from_sim no)
  (in_bom yes)
  (on_board yes)
  (dnp no)
  (fields_autoplaced yes)
  (property "Reference" "#PWR04" (at 135.89 52.07 0) (effects (font (size 1.27 1.27)) (hide yes)))
  (property "Value" "GND" (at 135.89 50.8 0) (effects (font (size 1.27 1.27))))
  (property "Footprint" "" (at 135.89 45.72 0) (effects (font (size 1.27 1.27)) (hide yes)))
  (property "Datasheet" "" (at 135.89 45.72 0) (effects (font (size 1.27 1.27)) (hide yes)))
  (property "Description" "Power symbol creates a global label with name \"GND\" , ground" (at 135.89 45.72 0) (effects (font (size 1.27 1.27)) (hide yes)))
  (pin "1"))
 (symbol
  (lib_id "Connector:DE9_Socket_MountingHoles")
  (at 203.2 93.98 0)
  (unit 1)
  (exclude_from_sim no)
  (in_bom yes)
  (on_board yes)
  (dnp no)
  (fields_autoplaced yes)
  (property "Reference" "J1" (at 208.28 95.2501 0) (effects (font (size 1.27 1.27)) (justify left)))
  (property "Value" "DE9_Socket_MountingHoles" (at 208.28 92.7101 0) (effects (font (size 1.27 1.27)) (justify left)))
  (property "Footprint" "Connector_Dsub:DSUB-9_Socket_Horizontal_P2.77x2.84mm_EdgePinOffset9.90mm_Housed_MountingHolesOffset11.32mm" (at 203.2 93.98 0) (effects (font (size 1.27 1.27)) (hide yes)))
  (property "Datasheet" "~" (at 203.2 93.98 0) (effects (font (size 1.27 1.27)) (hide yes)))
  (property "Description" "9-pin D-SUB connector, socket (female), Mounting Hole" (at 203.2 93.98 0) (effects (font (size 1.27 1.27)) (hide yes)))
  (property "tme" "https://www.tme.eu/pl/details/dhp9-09f/wtyki-i-gniazda-d-sub/connfly/ds1037-01-09fnaksi74/" (at 203.2 93.98 0) (effects (font (size 1.27 1.27)) (hide yes)))
  (pin "1")
  (pin "6")
  (pin "2")
  (pin "7")
  (pin "3")
  (pin "8")
  (pin "4")
  (pin "9")
  (pin "5")
  (pin "0"))
 (symbol
  (lib_id "Device:R")
  (at 138.43 86.36 90)
  (unit 1)
  (exclude_from_sim no)
  (in_bom yes)
  (on_board yes)
  (dnp no)
  (fields_autoplaced yes)
  (property "Reference" "R3" (at 138.43 80.01 90) (effects (font (size 1.27 1.27))))
  (property "Value" "10k" (at 138.43 82.55 90) (effects (font (size 1.27 1.27))))
  (property "Footprint" "Resistor_SMD:R_0805_2012Metric" (at 138.43 88.138 90) (effects (font (size 1.27 1.27)) (hide yes)))
  (property "Datasheet" "~" (at 138.43 86.36 0) (effects (font (size 1.27 1.27)) (hide yes)))
  (property "Description" "Resistor" (at 138.43 86.36 0) (effects (font (size 1.27 1.27)) (hide yes)))
  (pin "1")
  (pin "2"))
 (sheet_instances
  (path ""
   (page "1")))
 (embedded_fonts no))
